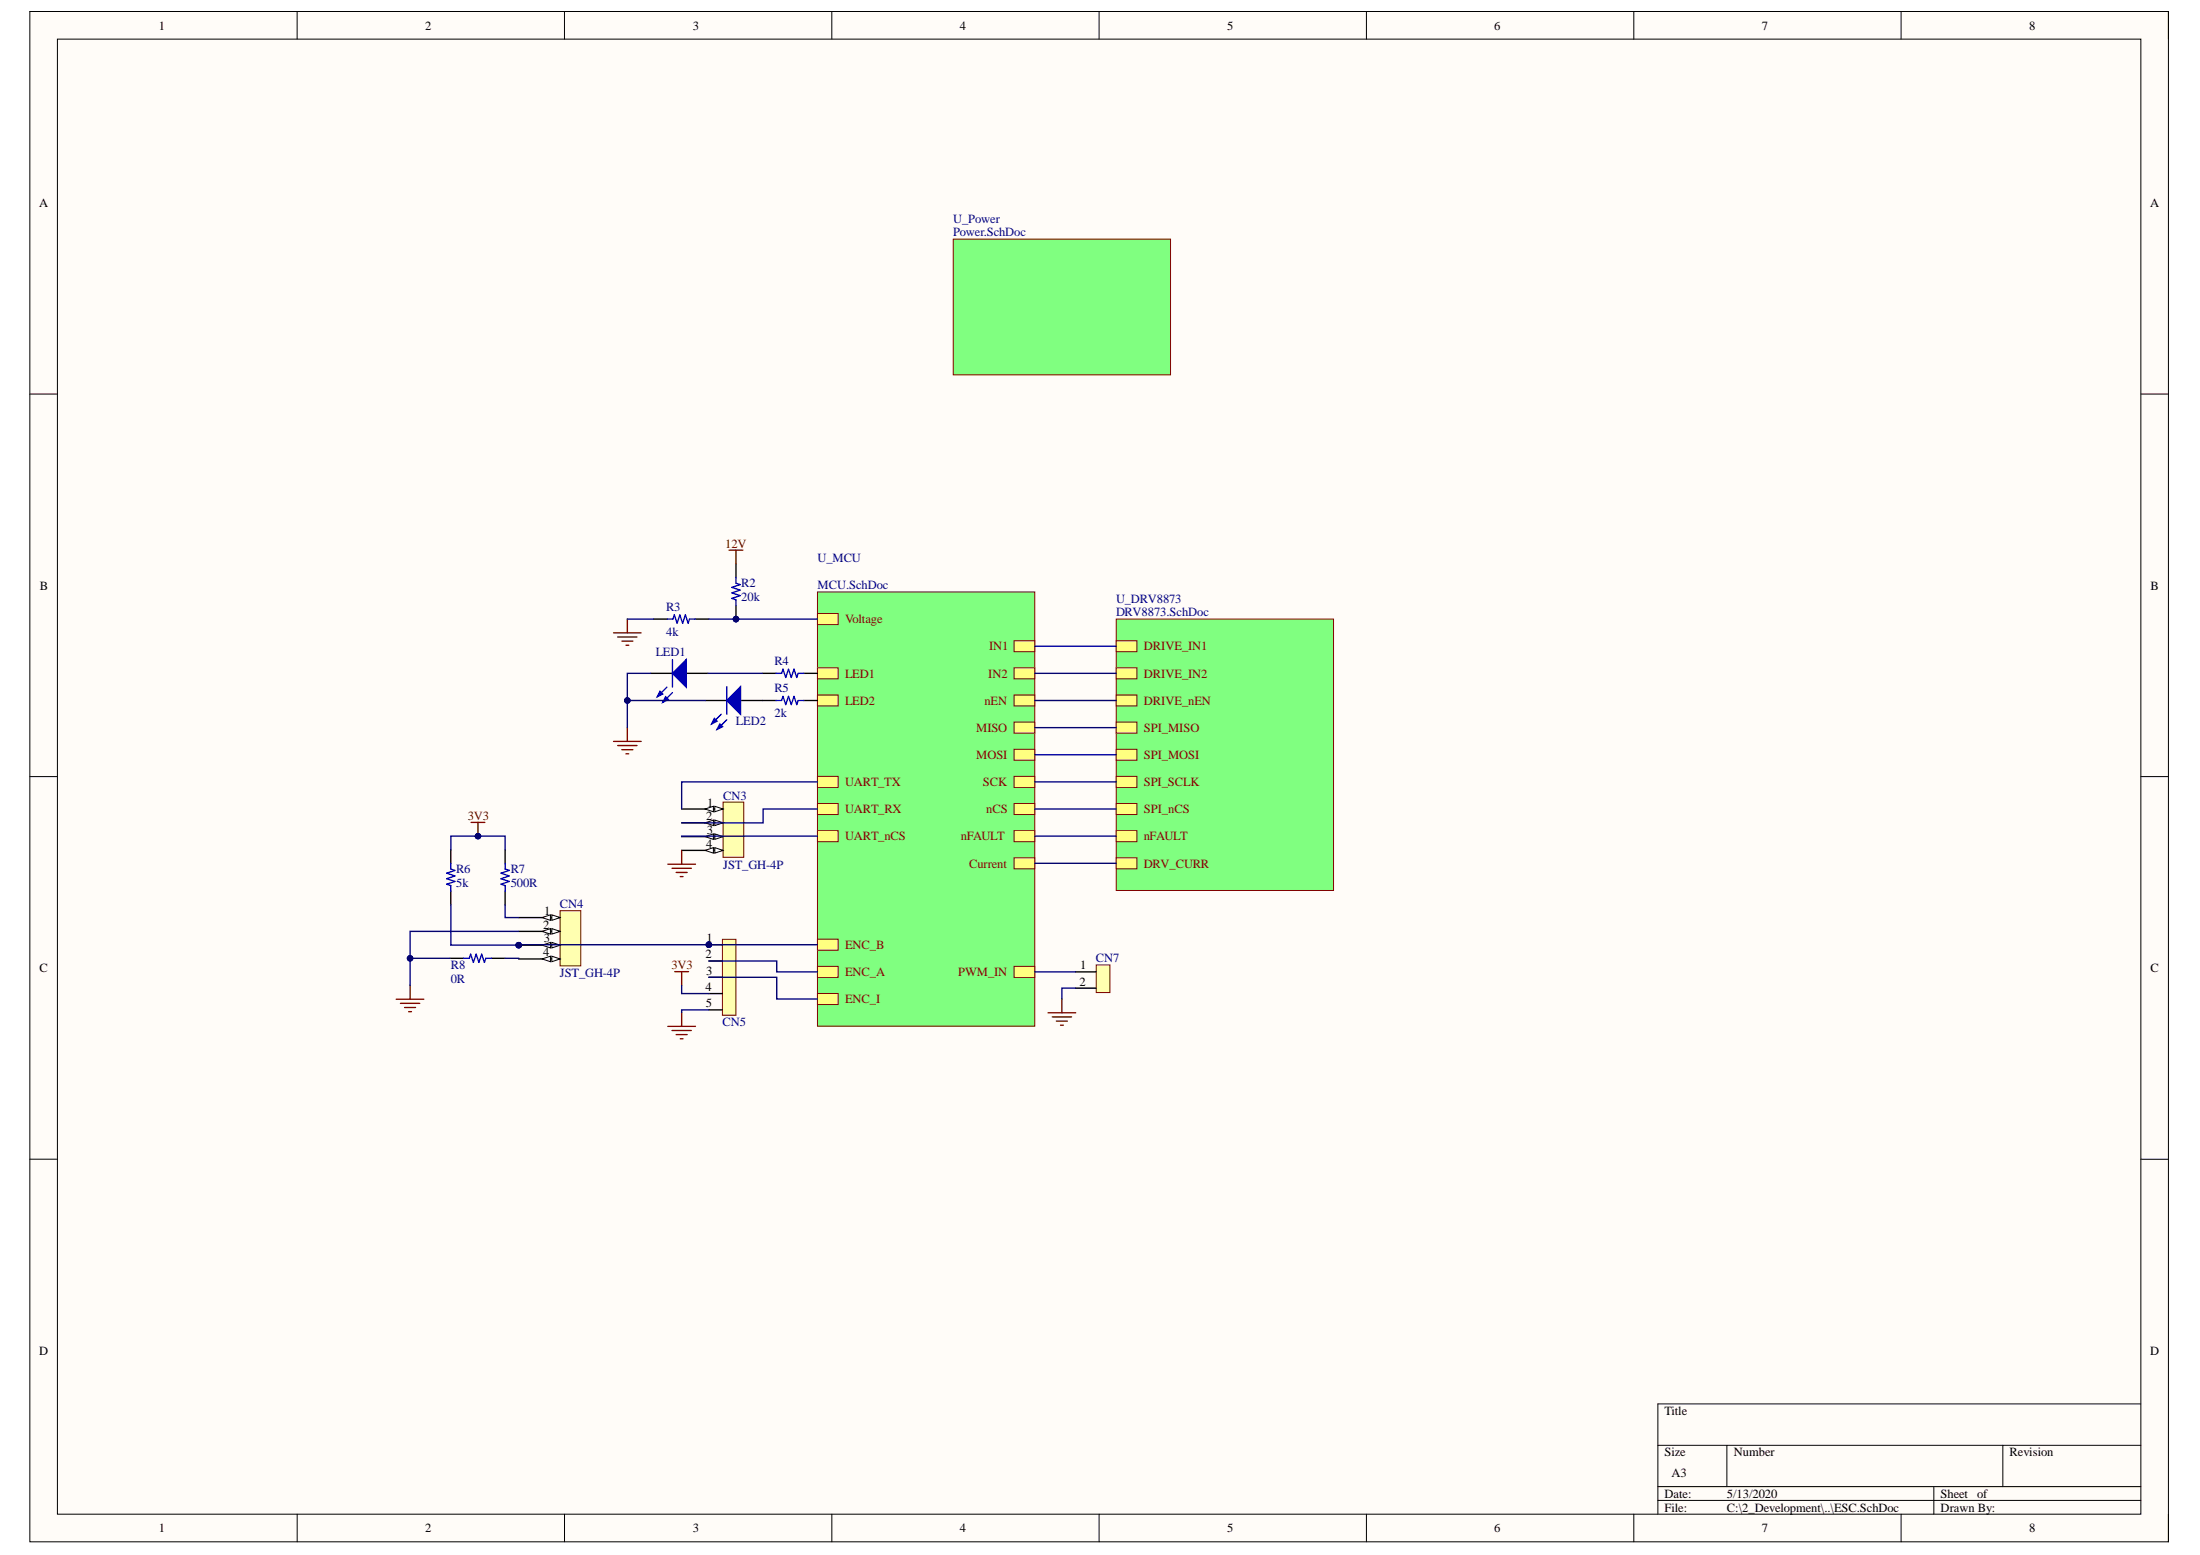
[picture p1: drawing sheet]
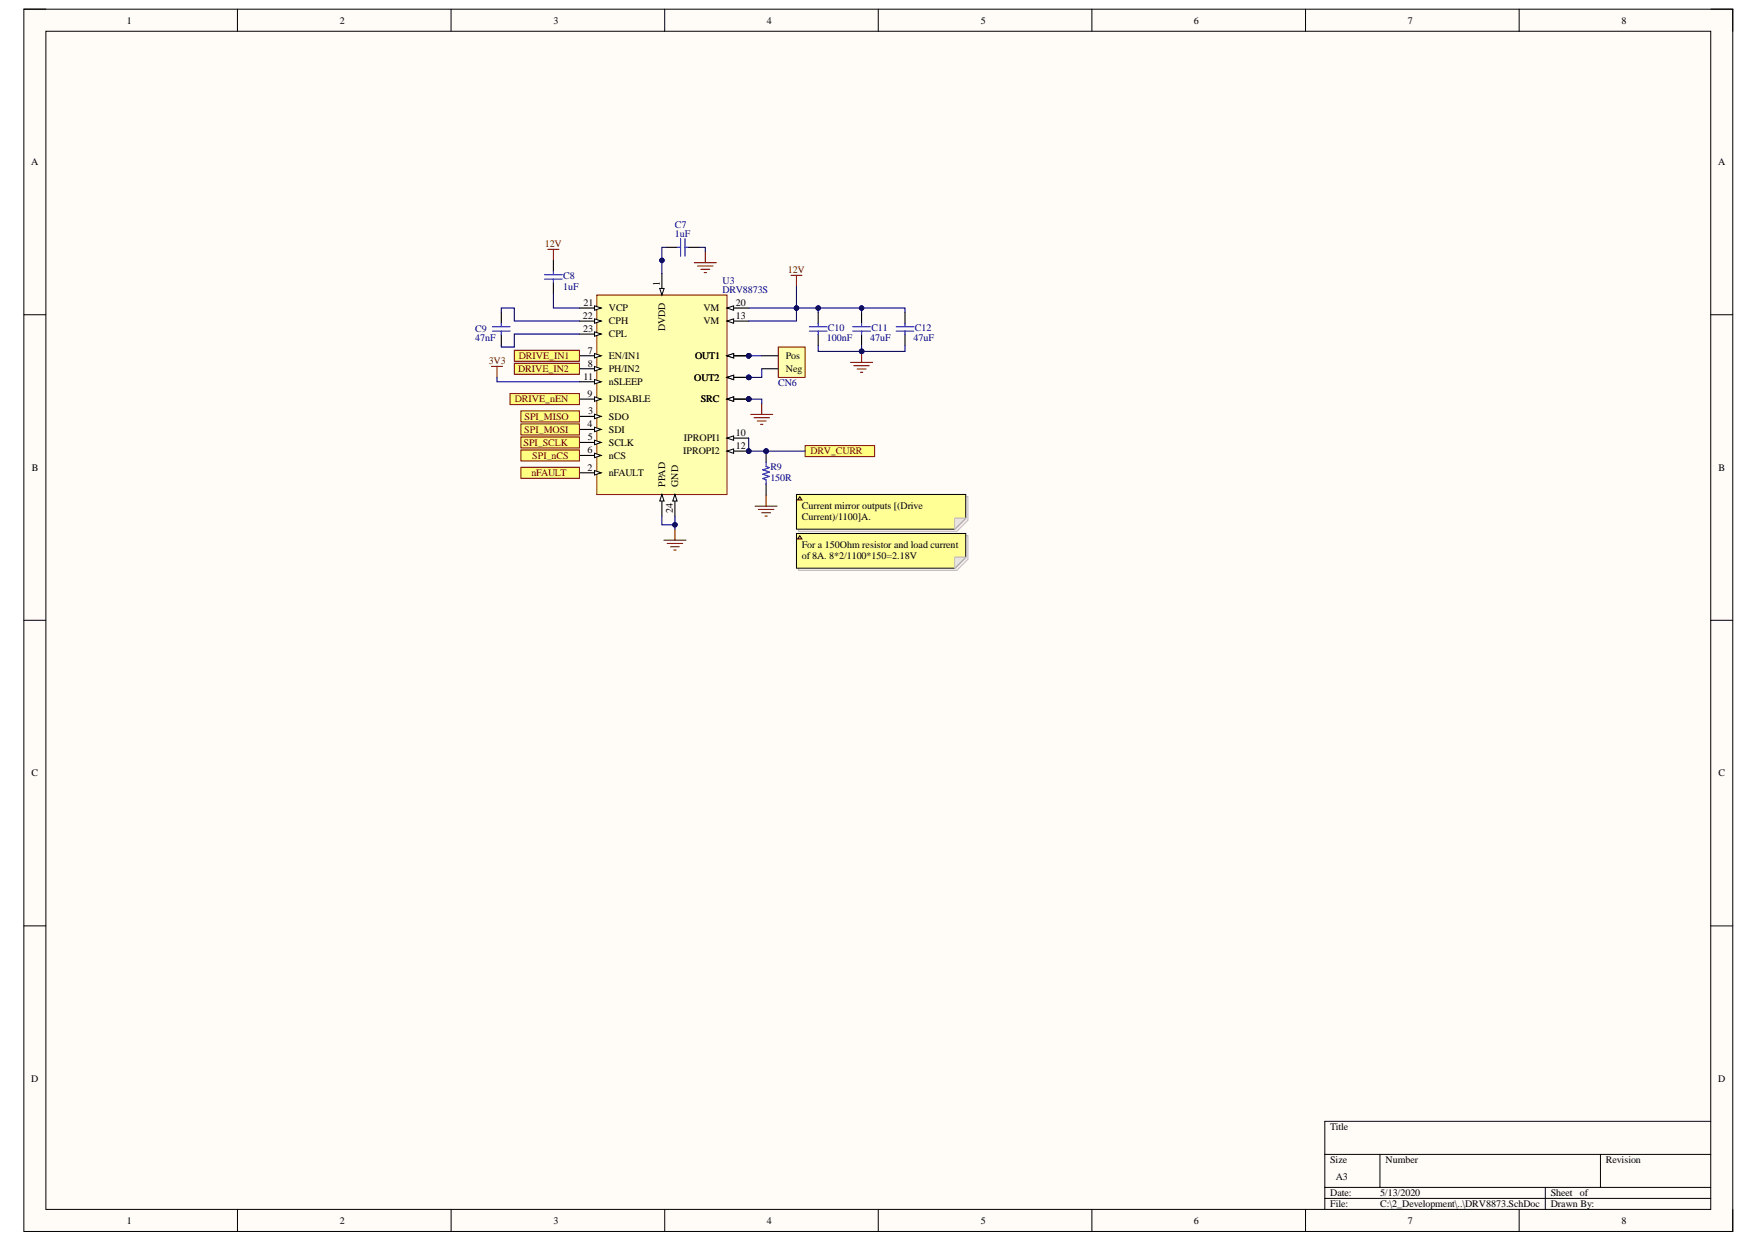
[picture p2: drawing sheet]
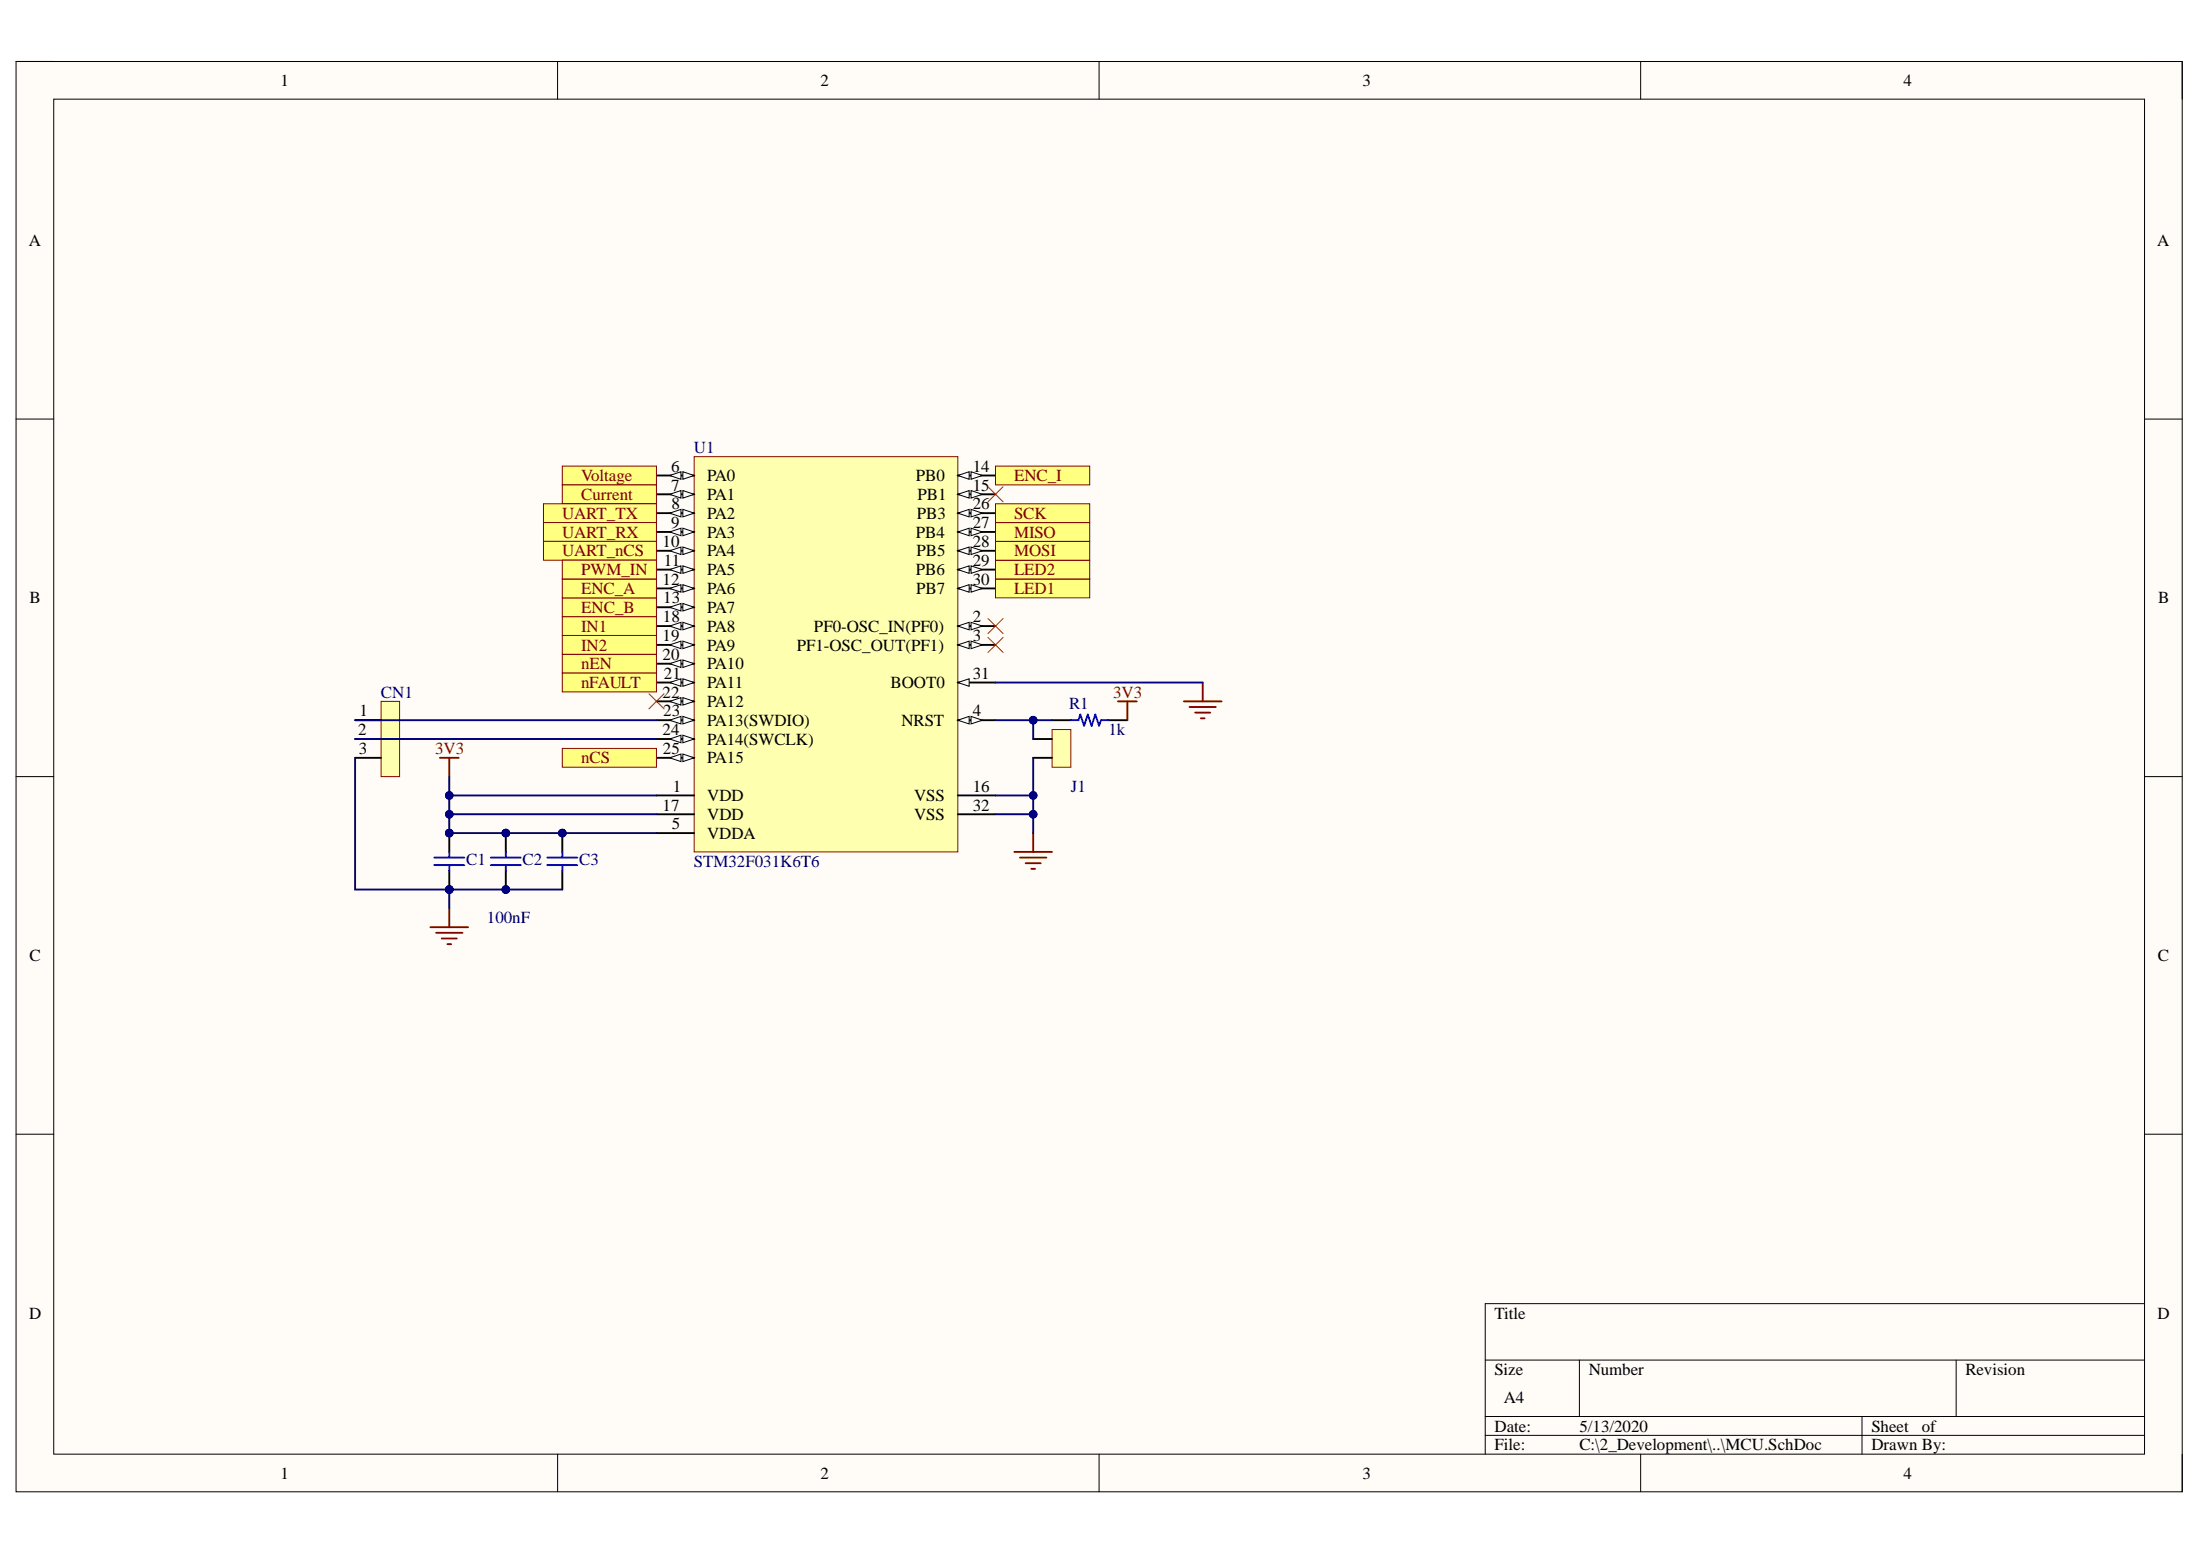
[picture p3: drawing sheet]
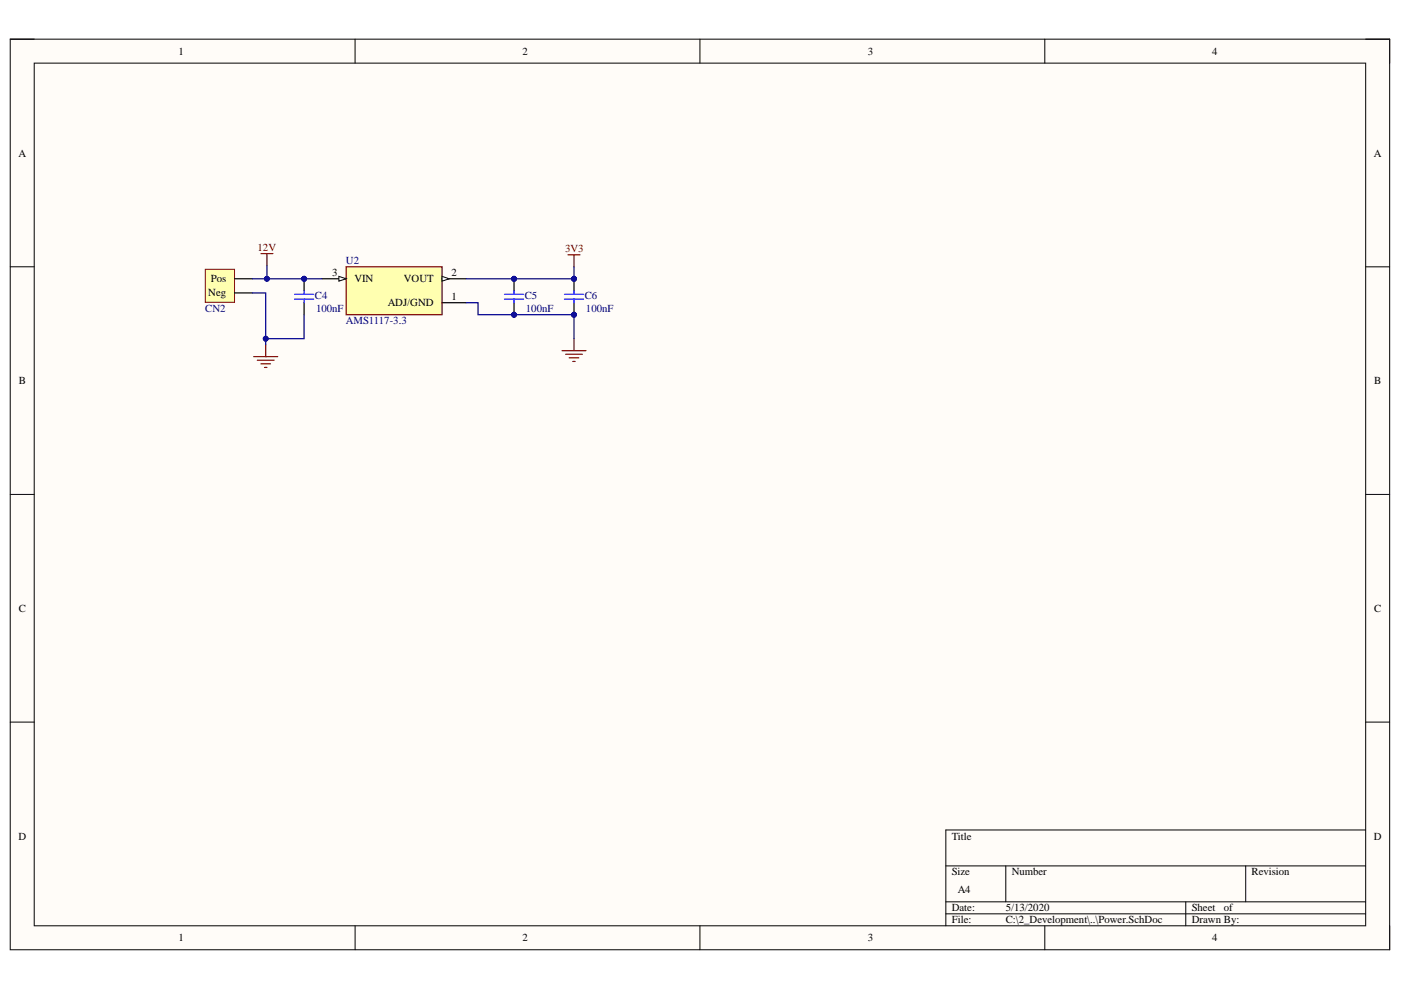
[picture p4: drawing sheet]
# Altium project DC_ESC.PrjPcb
4 sheets, 34 parts. Net scope: hierarchical (ports join the sheet entries above them; power ports are global).
Board file: ESC.PcbDoc
Sheets:
  ESC.SchDoc
    U_MCU = MCU.SchDoc
    U_DRV8873 = DRV8873.SchDoc
    U_Power = Power.SchDoc

## Sheet ESC.SchDoc
size A3

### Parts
CN3  JST_GH-4P  [JST_GH-4P]
CN4  JST_GH-4P  [JST_GH-4P]
CN5  5P-2.5mm  [5-Pin-Header]  (value not drawn)
CN7  2P-2.5mm  [2.5mm-2P]  (value not drawn)
LED1  LED  [0805-LED]  (value not drawn)
LED2  LED  [0805-LED]  (value not drawn)
R2  20k  [0805 - duplicate]
R3  4k  [0805 - duplicate]
R4  4k  [0805 - duplicate]  (value not drawn)
R5  2k  [0805 - duplicate]
R6  5k  [0805 - duplicate]
R7  500R  [0805 - duplicate]
R8  0R  [0805 - duplicate]

### Sub-sheets
U_DRV8873 = DRV8873.SchDoc: DRIVE_IN1, DRIVE_IN2, DRIVE_nEN, SPI_MISO, SPI_MOSI, SPI_SCLK, SPI_nCS, nFAULT, DRV_CURR
U_MCU = MCU.SchDoc: LED1, LED2, MOSI, MISO, SCK, nCS, nEN, nFAULT, IN2, IN1, Voltage, Current, UART_TX, UART_RX, UART_nCS, ENC_B, ENC_A, ENC_I, PWM_IN
U_Power = Power.SchDoc: no entries

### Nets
3V3: CN5.4 R6.1 R7.1
12V: R2.2
GND: CN3.4 CN4.2 CN5.5 CN7.2 LED1.2(K) LED2.2(K) R3.2 R8.1
NetCN3_1: CN3.1 ; sheet U_MCU/UART_TX
NetCN3_2: CN3.2 ; sheet U_MCU/UART_RX
NetCN3_3: CN3.3 ; sheet U_MCU/UART_nCS
NetCN4_1: CN4.1 R7.2
NetCN4_3: CN4.3 CN5.1 R6.2 ; sheet U_MCU/ENC_B
NetCN4_4: CN4.4 R8.2
NetCN5_2: CN5.2 ; sheet U_MCU/ENC_A
NetCN5_3: CN5.3 ; sheet U_MCU/ENC_I
NetCN7_1: CN7.1 ; sheet U_MCU/PWM_IN
NetLED1_1: LED1.1(A) R4.2
NetLED2_1: LED2.1(A) R5.2
NetR2_1: R2.1 R3.1 ; sheet U_MCU/Voltage
NetR4_1: R4.1 ; sheet U_MCU/LED1
NetR5_1: R5.1 ; sheet U_MCU/LED2
NetR9_2: sheet U_MCU/Current, sheet U_DRV8873/DRV_CURR
NetU1_18: sheet U_MCU/IN1, sheet U_DRV8873/DRIVE_IN1
NetU1_19: sheet U_MCU/IN2, sheet U_DRV8873/DRIVE_IN2
NetU1_20: sheet U_MCU/nEN, sheet U_DRV8873/DRIVE_nEN
NetU1_21: sheet U_MCU/nFAULT, sheet U_DRV8873/nFAULT
NetU1_25: sheet U_MCU/nCS, sheet U_DRV8873/SPI_nCS
NetU1_26: sheet U_MCU/SCK, sheet U_DRV8873/SPI_SCLK
NetU1_27: sheet U_MCU/MISO, sheet U_DRV8873/SPI_MISO
NetU1_28: sheet U_MCU/MOSI, sheet U_DRV8873/SPI_MOSI

## Sheet MCU.SchDoc
size A4

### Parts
C1  Cap  [0402]  (value not drawn)
C2  value 100nF  [0402]  (hidden comment: Cap)
C3  Cap  [0402]  (value not drawn)
CN1  3P-2.5mm  [2.5mm-3P]  (value not drawn)
J1  Jumper  [Jumper]  (value not drawn)
R1  1k  [0805 - duplicate]
U1  STM32F031K6T6  [STM-LQFP32_N]

### Ports
Current, ENC_A, ENC_B, ENC_I, IN1, IN2, LED1, LED2, MISO, MOSI, nCS, nEN, nFAULT, PWM_IN, SCK, UART_nCS, UART_RX, UART_TX, Voltage

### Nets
3V3: C1.2 C2.2 C3.2 R1.2 U1.1(VDD) U1.5(VDDA) U1.17(VDD)
GND: C1.1 C2.1 C3.1 CN1.3 J1.2 U1.16(VSS) U1.31(BOOT0) U1.32(VSS)
NetCN1_1: CN1.1 U1.23(PA13(SWDIO))
NetCN1_2: CN1.2 U1.24(PA14(SWCLK))
NetCN3_1: U1.8(PA2) ; port UART_TX
NetCN3_2: U1.9(PA3) ; port UART_RX
NetCN3_3: U1.10(PA4) ; port UART_nCS
NetCN4_3: U1.13(PA7) ; port ENC_B
NetCN5_2: U1.12(PA6) ; port ENC_A
NetCN5_3: U1.14(PB0) ; port ENC_I
NetCN7_1: U1.11(PA5) ; port PWM_IN
NetJ1_1: J1.1 R1.1 U1.4(NRST)
NetR2_1: U1.6(PA0) ; port Voltage
NetR4_1: U1.30(PB7) ; port LED1
NetR5_1: U1.29(PB6) ; port LED2
NetR9_2: U1.7(PA1) ; port Current
NetU1_18: U1.18(PA8) ; port IN1
NetU1_19: U1.19(PA9) ; port IN2
NetU1_20: U1.20(PA10) ; port nEN
NetU1_21: U1.21(PA11) ; port nFAULT
NetU1_25: U1.25(PA15) ; port nCS
NetU1_26: U1.26(PB3) ; port SCK
NetU1_27: U1.27(PB4) ; port MISO
NetU1_28: U1.28(PB5) ; port MOSI

Not connected (* = marked no-connect by the designer): U1 2(PF0-OSC_IN(PF0))* 3(PF1-OSC_OUT(PF1))* 15(PB1)* 22(PA12)*

## Sheet DRV8873.SchDoc
size A3

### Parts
C7  value 1uF  [0402]  (hidden comment: Cap)
C8  value 1uF  [0402]  (hidden comment: Cap)
C9  value 47nF  [0402]  (hidden comment: Cap)
C10  value 100nF  [0402]  (hidden comment: Cap)
C11  value 47uF  [1206]  (hidden comment: Cap)
C12  value 47uF  [1206]  (hidden comment: Cap)
CN6  JST_Leads_In  [Power_Leads]  (value not drawn)
R9  150R  [0805 - duplicate]
U3  DRV8873S  [HTSSOP24]

### Ports
DRIVE_IN1, DRIVE_IN2, DRIVE_nEN, DRV_CURR, nFAULT, SPI_MISO, SPI_MOSI, SPI_nCS, SPI_SCLK

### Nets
3V3: U3.11(nSLEEP)
12V: C8.2 C10.2 C11.2 C12.2 U3.13(VM) U3.20(VM)
GND: C7.2 C10.1 C11.1 C12.1 R9.1 U3.16(SRC) U3.17(SRC) U3.24(GND) U3.THERM(PPAD)
NetC7_1: C7.1 U3.1(DVDD)
NetC8_1: C8.1 U3.21(VCP)
NetC9_1: C9.1 U3.23(CPL)
NetC9_2: C9.2 U3.22(CPH)
NetCN6_A: CN6.A(Pos) U3.18(OUT1) U3.19(OUT1)
NetCN6_K: CN6.K(Neg) U3.14(OUT2) U3.15(OUT2)
NetR9_2: R9.2 U3.10(IPROPI1) U3.12(IPROPI2) ; port DRV_CURR
NetU1_18: U3.7(EN/IN1) ; port DRIVE_IN1
NetU1_19: U3.8(PH/IN2) ; port DRIVE_IN2
NetU1_20: U3.9(DISABLE) ; port DRIVE_nEN
NetU1_21: U3.2(nFAULT) ; port nFAULT
NetU1_25: U3.6(nCS) ; port SPI_nCS
NetU1_26: U3.5(SCLK) ; port SPI_SCLK
NetU1_27: U3.3(SDO) ; port SPI_MISO
NetU1_28: U3.4(SDI) ; port SPI_MOSI

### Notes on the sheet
- (near R9) Current mirror outputs [(Drive Current)/1100]A.
- For a 150Ohm resistor and load current of 8A. 8*2/1100*150=2.18V

## Sheet Power.SchDoc
size A4

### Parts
C4  value 100nF  [0402]  (hidden comment: Cap)
C5  value 100nF  [0402]  (hidden comment: Cap)
C6  value 100nF  [0402]  (hidden comment: Cap)
CN2  JST_Leads_In  [Power_Leads]  (value not drawn)
U2  AMS1117-3.3  [SOT229P700X180-4N]

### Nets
3V3: C5.2 C6.2 U2.2(VOUT)
12V: C4.2 CN2.A(Pos) U2.3(VIN)
GND: C4.1 C5.1 C6.1 CN2.K(Neg) U2.1(ADJ/GND)

## Nets that join several sheets
3V3: ESC (CN5.4 R6.1 R7.1), MCU (7 pins), DRV8873 (U3.11), Power (C5.2 C6.2 U2.2)
12V: ESC (R2.2), DRV8873 (6 pins), Power (C4.2 CN2.A U2.3)
GND: ESC (8 pins), MCU (8 pins), DRV8873 (9 pins), Power (5 pins)
NetCN3_1: ESC (CN3.1), MCU (U1.8)
NetCN3_2: ESC (CN3.2), MCU (U1.9)
NetCN3_3: ESC (CN3.3), MCU (U1.10)
NetCN4_3: ESC (CN4.3 CN5.1 R6.2), MCU (U1.13)
NetCN5_2: ESC (CN5.2), MCU (U1.12)
NetCN5_3: ESC (CN5.3), MCU (U1.14)
NetCN7_1: ESC (CN7.1), MCU (U1.11)
NetR2_1: ESC (R2.1 R3.1), MCU (U1.6)
NetR4_1: ESC (R4.1), MCU (U1.30)
NetR5_1: ESC (R5.1), MCU (U1.29)
NetR9_2: MCU (U1.7), DRV8873 (R9.2 U3.10 U3.12)
NetU1_18: MCU (U1.18), DRV8873 (U3.7)
NetU1_19: MCU (U1.19), DRV8873 (U3.8)
NetU1_20: MCU (U1.20), DRV8873 (U3.9)
NetU1_21: MCU (U1.21), DRV8873 (U3.2)
NetU1_25: MCU (U1.25), DRV8873 (U3.6)
NetU1_26: MCU (U1.26), DRV8873 (U3.5)
NetU1_27: MCU (U1.27), DRV8873 (U3.3)
NetU1_28: MCU (U1.28), DRV8873 (U3.4)
